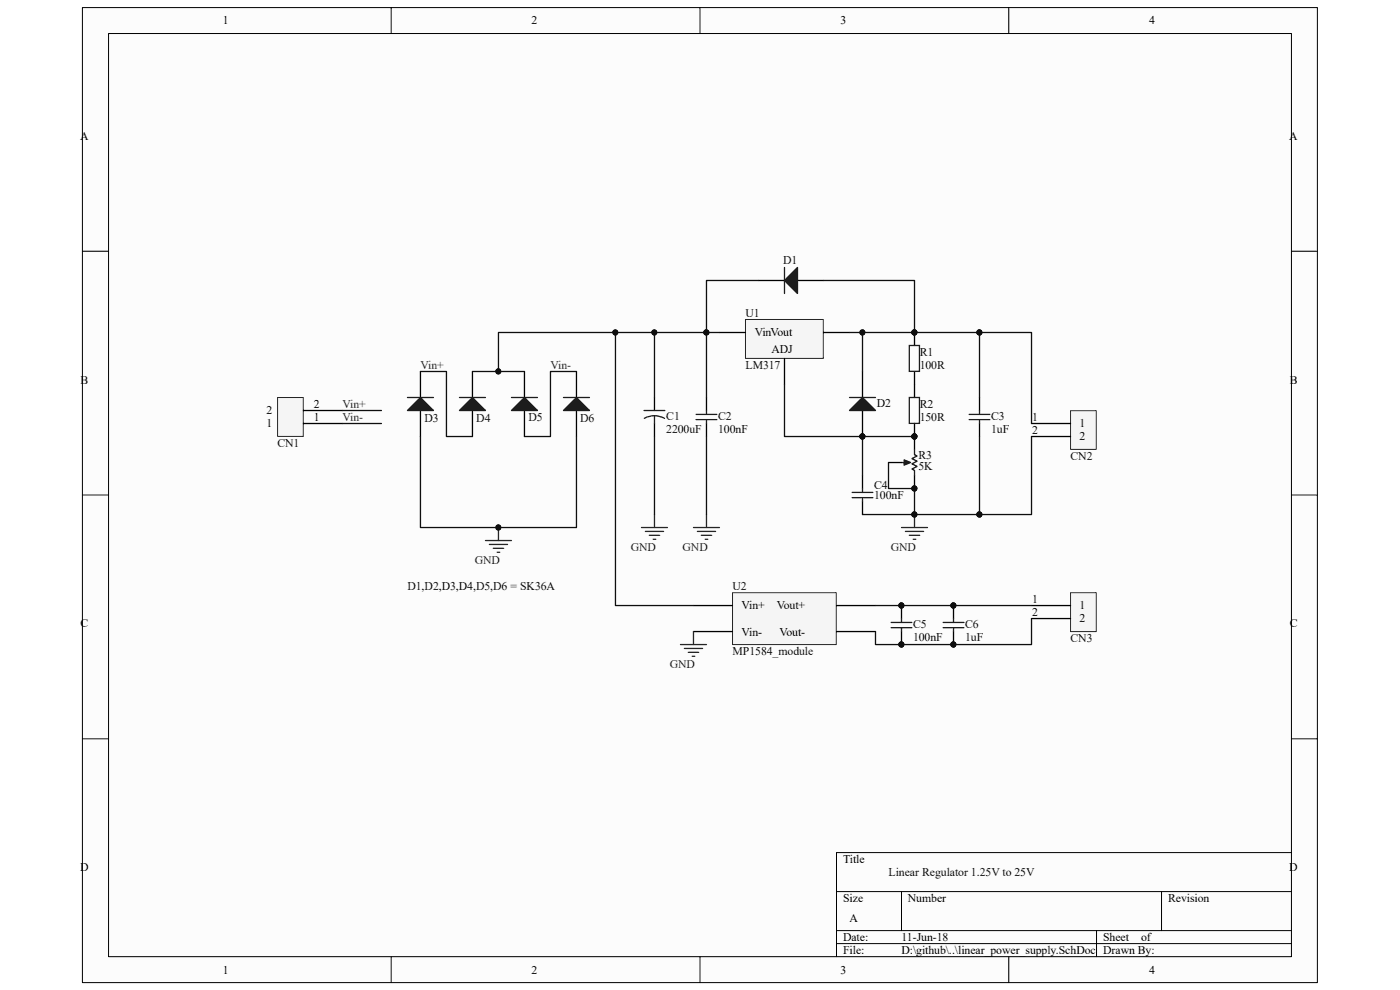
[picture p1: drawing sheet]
# Altium project linear_power_supply.PrjPcb
1 sheet, 20 parts. Net scope: global (net labels, ports and power ports of the same name join across sheets).
Board file: linear_power_supply.PcbDoc

## Sheet linear_power_supply.SchDoc
size A

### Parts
C1  value 2200uF  [CAPR5-4X5]  (hidden comment: Cap2)
C2  value 100nF  [0805 C]  (hidden comment: Cap-cer-100nF-50V-0805)
C3  value 1uF  [0805 C]  (hidden comment: Cap-cer-1uF-16V-0805)
C4  value 100nF  [0805 C]  (hidden comment: Cap-cer-100nF-50V-0805)
C5  value 100nF  [0805 C]  (hidden comment: Cap-cer-100nF-50V-0805)
C6  value 1uF  [0805 C]  (hidden comment: Cap-cer-1uF-16V-0805)
CN1  Pin Head 2  [KRM mini]  (value not drawn)
CN2  Pin Head 2  [KRM mini]  (value not drawn)
CN3  Pin Head 2  [KRM mini]  (value not drawn)
D1  Diode 1N4007  [DO-214AC]  (value not drawn)
D2  Diode 1N4007  [DO-214AC]  (value not drawn)
D3  Diode 1N4007  [DO-214AC]  (value not drawn)
D4  Diode 1N4007  [DO-214AC]  (value not drawn)
D5  Diode 1N4007  [DO-214AC]  (value not drawn)
D6  Diode 1N4007  [DO-214AC]  (value not drawn)
R1  value 100R  [0805 R]  (hidden comment: Res-100R-0805-1%-1/8W)
R2  value 150R  [0805 R]  (hidden comment: Res-150R-0805-1%-1/8W)
R3  value 5K  [VR5]  (hidden comment: RPot)
U1  LM317  [DPAK]
U2  MP1584_module  [MP1584_module]

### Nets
GND: C1.2 C2.1 C3.1 C4.1 CN2.2 D3.1(A) D6.1(A) R3.2(BOT) R3.3(TAP) U2.2(Vin-)
Vin+: CN1.2 D3.2(K) D4.1(A)
Vin-: CN1.1 D5.1(A) D6.2(K)
NetC1_1: C1.1 C2.2 D1.2(K) D4.2(K) D5.2(K) U1.2(Vin) U2.1(Vin+)
NetC3_2: C3.2 CN2.1 D1.1(A) D2.2(K) R1.2 U1.3(Vout)
NetC4_2: C4.2 D2.1(A) R2.1 R3.1(TOP) U1.1(ADJ)
NetC5_1: C5.1 C6.1 CN3.2 U2.3(Vout-)
NetC5_2: C5.2 C6.2 CN3.1 U2.4(Vout+)
NetR1_1: R1.1 R2.2

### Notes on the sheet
- D1,D2,D3,D4,D5,D6 = SK36A
- Linear Regulator 1.25V to 25V
